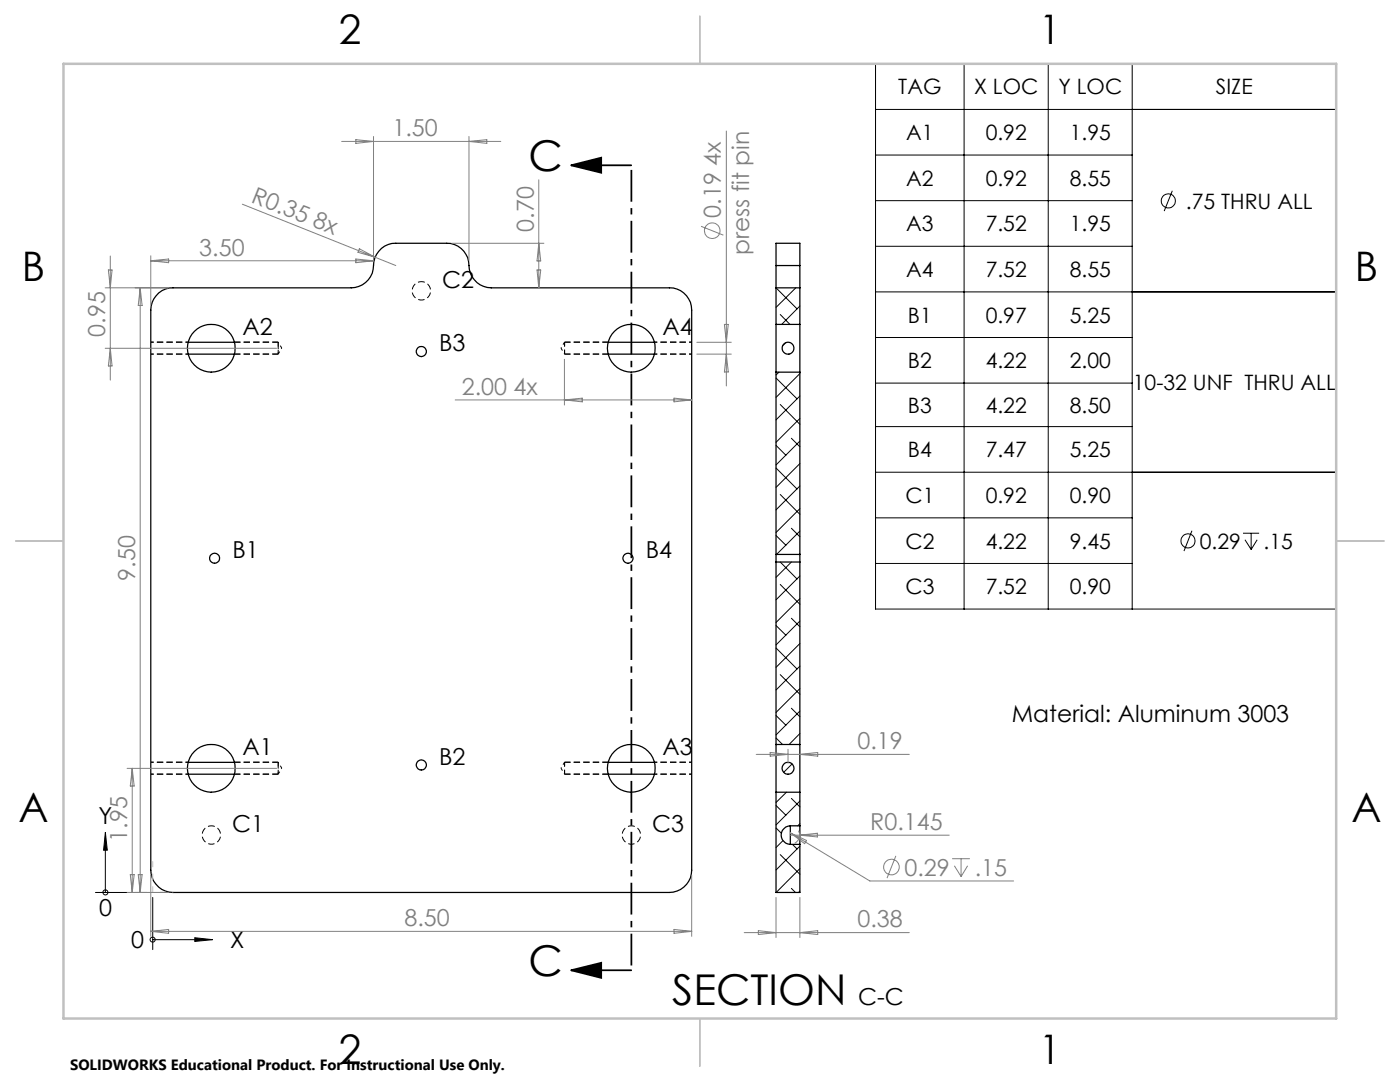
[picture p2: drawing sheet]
<svg xmlns="http://www.w3.org/2000/svg" width="279mm" height="216mm" viewBox="0 0 279 216" stroke-linecap="round" stroke-linejoin="round" font-family="sans-serif">
<path d="M84.1 56.2a1.84 1.84 0 0 1 1.7 2.6 1.84 1.84 0 0 1-3.1 .4 1.84 1.84 0 0 1 .9-3h.5M42.2 164.8a1.84 1.84 0 0 0-1.7 2.6 1.84 1.84 0 0 0 3.1 .4 1.84 1.84 0 0 0-1-3h-.4M126 164.8a1.84 1.84 0 0 1 1.7 2.6 1.84 1.84 0 0 1-3.1 .4 1.84 1.84 0 0 1 .9-3h.5" fill="none" stroke="#000" stroke-width=".2" stroke-dasharray="1.3 .6" stroke-dashoffset=".6" stroke-linecap="butt"/>
<path d="M55.5 70.7v-2.4M112.7 68.3v2.4M55.5 154.5v-2.4M55.5 152.9v-.8M112.7 152.1v2.4" fill="none" stroke="#000" stroke-width=".2" stroke-dasharray="1.3 .6" stroke-dashoffset=".4" stroke-linecap="butt"/>
<path d="M55.5 68.9v-.6" fill="none" stroke="#000" stroke-width=".2" stroke-dasharray="1.3 .6" stroke-linecap="butt"/>
<path d="M55.5 70.7v-1.8" fill="none" stroke="#000" stroke-width=".2" stroke-dasharray="1.3 .6" stroke-dashoffset=".9" stroke-linecap="butt"/>
<path d="M55.5 154.5v-1.6" fill="none" stroke="#000" stroke-width=".2" stroke-dasharray="1.3 .6" stroke-dashoffset=".8" stroke-linecap="butt"/>
<g fill="none" stroke="#000" stroke-width=".2" stroke-dasharray="1.3 .6" stroke-dashoffset=".7" stroke-linecap="butt">
<path d="M30.1 70.7h7.5M37.6 68.3h-7.5M55.5 70.7l.7-1.2M56.2 69.5l-.7-1.2M112 69.5l.7 1.2M112.7 68.3l-.7 1.2M130.6 70.7h7.5M138.1 68.3h-7.5M30.1 154.5h7.5M37.6 152.1h-7.5M55.5 154.5l.7-1.2M56.2 153.3l-.7-1.2"/>
<path d="M112 153.3l.7 1.2M112.7 152.1l-.7 1.2M130.6 154.5h7.5M138.1 152.1h-7.5"/>
</g>
<path d="M46.8 70.7h8.7M55.5 68.3h-8.7M112.7 70.7h8.7M121.4 68.3h-8.7M46.8 154.5h8.7M55.5 152.1h-8.7M112.7 154.5h8.7M121.4 152.1h-8.7" fill="none" stroke="#000" stroke-width=".2" stroke-dasharray="1.3 .6" stroke-dashoffset=".1" stroke-linecap="butt"/>
<g fill="none" stroke="#000" stroke-width=".25">
<path d="M31.7 58.5a4.3 4.3 0 0 1 2.8-1.1h35.6a4.7 4.7 0 0 0 4.5-5.2 4.4 4.4 0 0 1 4.4-3.7h10.1a4.4 4.4 0 0 1 4.5 4.5 4.5 4.5 0 0 0 4.4 4.4h35.6a4.4 4.4 0 0 1 4.4 4.5v111.7a4.5 4.5 0 0 1-4.4 4.5h-99.1a4.5 4.5 0 0 1-4.4-4.5v-111.7a4.5 4.5 0 0 1 1.6-3.4zM154.9 53v4.4M154.9 53v-4.5h4.7v4.5M154.9 57.4h4.7M154.9 57.4v7.3M154.9 53h4.7M159.6 53v4.4M159.6 57.4v7.3M37.6 68.3h9.2M37.6 70.7h9.2M121.4 68.3h9.2M121.4 70.7h9.2"/>
<path d="M154.9 64.7v9.6M154.9 74.3v36.3M154.9 74.3h4.7M154.9 64.7h4.7M159.6 64.7v9.6M159.6 74.3v36.3M154.9 110.6v1.5M154.9 112.1v36.5M154.9 110.6h4.7M154.9 112.1h4.7M159.6 110.6v1.5M159.6 112.1v36.5"/>
<path d="M37.6 154.5h9.2M37.6 152.1h9.2M121.4 154.5h9.2M121.4 152.1h9.2M154.9 148.6v9.5M154.9 158.1v20h4.7v-9.6M154.9 158.1h4.7M154.9 148.6h4.7M159.6 148.6v9.5M159.6 158.1v6.7M157.7 164.8v3.7M157.7 164.8a1.85 1.85 0 0 0-1.8 1.8 1.85 1.85 0 0 0 1.8 1.9"/>
<path d="M157.7 164.8h1.9M157.7 168.5h1.9M159.6 164.8v3.7"/>
<circle cx="42.2" cy="69.5" r="4.8"/>
<circle cx="84.1" cy="70.2" r="1"/>
<circle cx="126" cy="69.5" r="4.8"/>
<circle cx="157.3" cy="69.5" r="1.19"/>
<circle cx="42.8" cy="111.4" r="1.01"/>
<circle cx="125.3" cy="111.4" r="1"/>
<circle cx="42.2" cy="153.3" r="4.8"/>
<circle cx="84.1" cy="152.6" r="1"/>
<circle cx="126" cy="153.3" r="4.8"/>
<circle cx="157.3" cy="153.3" r="1.18"/>
</g>
<g fill="none" stroke="#000" stroke-width=".2">
<path d="M174.7 12.7h92v108.8h-92zM192.4 12.7v108.8M209.2 12.7v108.8M226 12.7v108.8M174.7 21.8h92M174.7 30.9h51.3M234 38.1l-1.7 4M154.9 57.4l4.2 4.2M158.8 57.4l-3.9 3.9M174.7 40h51.3M174.7 49.1h51.3M174.7 58.2h92"/>
<path d="M154.9 75.4l4.2 4.2M155.5 74.3l-.6 .5M155.7 62.8l2 1.9M156.8 68.4l-.7 .6M159.6 74.5l-4.7 4.8M159.6 79l-4.7 4.8M159.6 61.1l-3.6 3.6M174.7 67.3h51.3M174.7 76.4h51.3M154.9 93.4l4.2 4.2M154.9 88.9l1.9 1.9M155.7 98.7l3.9 3.9"/>
<path d="M155.7 80.7l3.9 4M157.9 87.5l1.7 1.6M159.6 83.5l-4.7 4.8M159.6 88l-4.7 4.8M159.6 92.5l-4.7 4.8M159.6 97l-4.7 4.7M174.7 85.1h51.3M174.7 94.2h92M154.9 106.9l1.9 1.9M155.7 116.6l3.9 4M155.7 112.1l3.4 3.4M157.9 112.1l-3 3.1"/>
<path d="M157.9 105.4l1.7 1.7M159.6 114.9l-4.7 4.8M159.6 119.5l-4.7 4.7M159.6 101.5l-4.7 4.8M159.6 106l-4.6 4.6M159.6 110.5l-.1 .1M174.7 103.3h51.3M174.7 112.4h51.3M237.9 105.9l-1.6 4.1M248.1 106.4h3.2M248.5 107.7l1.2 1.9M249.7 106.4v3.2"/>
<path d="M250.9 107.7l-1.2 1.9M154.9 129.3l4.2 4.2M154.9 124.8l1.9 2M155.7 134.6l3.9 3.9M157.9 123.4l1.7 1.7M159.6 123.9l-4.7 4.8M159.6 128.4l-4.7 4.8M159.6 132.9l-4.7 4.8M159.6 137.4l-4.7 4.8M154.9 147.2l1.3 1.4M154.9 142.8l1.9 1.9M157 158.1l-2.1 2"/>
<path d="M157.9 159.3l1.7 1.7M157.9 141.3l1.7 1.7M158.1 152.4l-1.7 1.7M159.6 159.8l-4.7 4.8M159.6 141.9l-4.7 4.7M159.6 146.4l-2.1 2.2M19 178.1h10.5M21 166.1l.4 3.6h-.7zM21 169.7v8.4M30.5 179.1v10.4M154.9 165.2l1 1.1M154.9 160.7l1.9 2"/>
<path d="M155.7 170.5l3.9 3.9M156.2 167.7l-1.3 1.4M157.9 177.3l.8 .8M158.2 168.5l.9 .9M159.6 164.4l-.4 .4M159.6 168.8l-4.7 4.8M159.6 173.3l-4.7 4.8M159.6 177.8l-.2 .3M30.5 187.5h8.4M38.9 187.1l3.5 .4-3.5 .4z"/>
<circle cx="233.2" cy="40.1" r="1.4"/>
<circle cx="237.1" cy="107.9" r="1.41"/>
<circle cx="21" cy="178.1" r=".5"/>
<circle cx="30.5" cy="187.5" r=".5"/>
</g>
<g fill="none" stroke="#808080" stroke-width=".2">
<path d="M68.2 28.2h31.7M71 27.9l3.5 .3-3.5 .4zM74.5 27.2v24.8M93.6 27.2v24.8M93.6 28.2l3.6-.3v.7zM107.5 35.9v21.5M145 26.1v50.9M21 57.4h12.5M21.6 53.9h.8l-.4 3.5zM22 51.1v24.7M28 57.4v120.7M28 57.4l.4 3.6h-.8z"/>
<path d="M30.1 51v9.9M30.1 52l3.6-.3v.7zM30.1 52h44.4M48.4 40.7l30.6 12.3M71 51.7l3.5 .3-3.5 .4zM71.7 49.6l3.2 1.7-3.5-1zM90.2 48.5h18.3M107.2 53.9h.7l-.4 3.5zM107.5 48.5l.4 3.6h-.7zM139.9 45.2l4.5 1.7M21 69.5h34.2M22 69.5l.4 3.5h-.8z"/>
<path d="M90.8 79.8h47.2M112.6 71.7v9.1M112.6 79.8l3.6-.4v.8zM134.5 79.4l3.5 .4-3.5 .4zM139.1 68.3h6.8M139.1 70.7h6.8M144.6 64.7h.7l-.3 3.6zM145 70.7l.3 3.5h-.7zM25.4 153.3h29.8M26.4 153.3v24.8M26.4 153.3l.4 3.5h-.8zM150.9 150.5h30.6"/>
<path d="M153.7 150.1l3.6 .4-3.6 .4zM157.3 149.5v2.8M159.6 150.5l3.6-.4v.8zM25.4 178.1h8.1M26 174.5h.8l-.4 3.6zM27.6 174.5h.8l-.4 3.6zM30.1 174.6v12.2M138 174.6v12.2M154.9 179.1v8M157.7 166.2l15.9 9.6h28.7M157.7 166.2l3.3 1.5-.4 .6zM157.7 166.7h31.7"/>
<path d="M159.3 165.8l.2 .1a1.78 1.78 0 0 1-.9 2.3M159.6 166.7l3.5-.4v.7zM159.6 179.1v8M178.8 170.8l-1.8 4.4M190 171.3h3.6M190.5 172.8l1.3 2.1M191.8 171.3v3.6M193.1 172.8l-1.3 2.1M30.1 185.8h107.9M30.1 185.8l3.6-.3v.7zM134.5 185.5l3.5 .3-3.5 .4zM148.5 186.1h33"/>
<path d="M151.3 185.7l3.6 .4-3.6 .4zM159.6 186.1l3.6-.4v.8z"/>
<circle cx="142.1" cy="46" r="1.56"/>
<circle cx="177.9" cy="173" r="1.56"/>
</g>
<path d="M114 33l6-1.5v3zM114 33h12M114 193.6l6-1.5v3zM114 193.6h12" fill="none" stroke="#000" stroke-width=".35"/>
<path d="M126 33v160.6" fill="none" stroke="#000" stroke-width=".35" stroke-dasharray="6.3 1.3 1.3 1.3" stroke-dashoffset="-.9" stroke-linecap="butt"/>
<path d="M30.5 171.9v6.1" fill="none" stroke="#c0c0c0" stroke-width=".2" stroke-dasharray="15.2 1.3 1.3 1.3" stroke-dashoffset="14" stroke-linecap="butt"/>
<path d="M34.6 178h-4.1" fill="none" stroke="#c0c0c0" stroke-width=".2" stroke-dasharray="15.2 1.3 1.3 1.3" stroke-dashoffset="15.1" stroke-linecap="butt"/>
<path d="M139.7 3.2v9.5M3.1 107.9h9.6M266.7 107.9h9.5M139.7 203.2v9.6" fill="none" stroke="#c0c0c0" stroke-width=".25"/>
<path d="M12.7 12.7h254v190.5h-254z" fill="none" stroke="#c0c0c0" stroke-width=".5"/>
<g fill="#000">
<path d="M114 33l6-1.5v3zM114 193.6l6-1.5v3z"/>
<path d="M38.9 187.1l3.5 .4-3.5 .4zM21 166.1l.4 3.6h-.7z"/>
</g>
<g font-size="8.5">
<text x="105.5" y="34.2">C</text>
<text x="105.5" y="194.8">C</text>
<text x="134.2" y="200.5">SECTION</text>
</g>
<g font-size="8.1">
<text x="67.6" y="8.9">2</text>
<text x="207.3" y="8.9">1</text>
<text x="4.4" y="56.2">B</text>
<text x="270.4" y="56.2">B</text>
<text x="3.7" y="164.1">A</text>
<text x="269.7" y="164.1">A</text>
<text x="67.6" y="212.4">2</text>
<text x="207.3" y="212.4">1</text>
</g>
<g font-size="4.7" fill="#808080">
<text x="78.3" y="27.2">1.50</text>
<text x="49.9" y="40.3" transform="rotate(22 49.9 40.3)">R0.35 8x</text>
<text x="106.5" y="46.2" transform="rotate(-90 106.5 46.2)">0.70</text>
<text x="143.9" y="43.5" transform="rotate(-90 143.9 43.5)">0.19 4x</text>
<text x="39.8" y="51">3.50</text>
<text x="149.5" y="50.9" transform="rotate(-90 149.5 50.9)">press fit pin</text>
<text x="21" y="67.2" transform="rotate(-90 21 67.2)">0.95</text>
<text x="92.2" y="78.8">2.00 4x</text>
<text x="27" y="115.9" transform="rotate(-90 27 115.9)">9.50</text>
<text x="171.1" y="149.5">0.19</text>
<text x="25.4" y="168" transform="rotate(-90 25.4 168)">1.95</text>
<text x="173.7" y="165.6">R0.145</text>
<text x="180.5" y="174.7">0.29</text>
<text x="194.5" y="174.7">.15</text>
<text x="80.7" y="184.8">8.50</text>
<text x="171.1" y="185.1">0.38</text>
</g>
<g font-size="4.7">
<text x="88.2" y="57.4">C2</text>
<text x="48.4" y="66.8">A2</text>
<text x="87.6" y="70.1">B3</text>
<text x="132.2" y="66.8">A4</text>
<text x="46.4" y="111.3">B1</text>
<text x="128.9" y="111.3">B4</text>
<text x="201.9" y="144.1">Material: Aluminum 3003</text>
<text x="48.4" y="150.6">A1</text>
<text x="87.6" y="152.6">B2</text>
<text x="132.2" y="150.6">A3</text>
<text x="19.7" y="164.3">Y</text>
<text x="46.3" y="166">C1</text>
<text x="130.1" y="166">C3</text>
<text x="19.8" y="182.8">0</text>
<text x="26.2" y="189.2">0</text>
<text x="46" y="189.2">X</text>
<text x="171.3" y="200.5">C-C</text>
</g>
<g font-size="4.2">
<text x="179.3" y="18.8">TAG</text>
<text x="194.4" y="18.8">X LOC</text>
<text x="211.2" y="18.8">Y LOC</text>
<text x="242.7" y="18.8">SIZE</text>
<text x="180.9" y="28">A1</text>
<text x="196.7" y="28">0.92</text>
<text x="213.5" y="28">1.95</text>
<text x="180.9" y="37.1">A2</text>
<text x="196.7" y="37.1">0.92</text>
<text x="213.5" y="37.1">8.55</text>
<text x="236.7" y="41.7">.75 THRU ALL</text>
<text x="180.9" y="46.2">A3</text>
<text x="196.7" y="46.2">7.52</text>
<text x="213.5" y="46.2">1.95</text>
<text x="180.9" y="55.3">A4</text>
<text x="196.7" y="55.3">7.52</text>
<text x="213.5" y="55.3">8.55</text>
<text x="181.2" y="64.4">B1</text>
<text x="196.7" y="64.4">0.97</text>
<text x="213.5" y="64.4">5.25</text>
<text x="181.2" y="73.5">B2</text>
<text x="196.7" y="73.5">4.22</text>
<text x="213.5" y="73.5">2.00</text>
<text x="226.1" y="77.8">10-32 UNF THRU ALL</text>
<text x="181.2" y="82.4">B3</text>
<text x="196.7" y="82.4">4.22</text>
<text x="213.5" y="82.4">8.50</text>
<text x="181.2" y="91.2">B4</text>
<text x="196.7" y="91.2">7.47</text>
<text x="213.5" y="91.2">5.25</text>
<text x="180.7" y="100.4">C1</text>
<text x="196.7" y="100.4">0.92</text>
<text x="213.5" y="100.4">0.90</text>
<text x="180.7" y="109.4">C2</text>
<text x="196.7" y="109.4">4.22</text>
<text x="213.5" y="109.4">9.45</text>
<text x="239.4" y="109.5">0.29</text>
<text x="252.2" y="109.5">.15</text>
<text x="180.7" y="118.6">C3</text>
<text x="196.7" y="118.6">7.52</text>
<text x="213.5" y="118.6">0.90</text>
</g>
<text font-size="3" x="14" y="213.5">SOLIDWORKS Educational Product. For Instructional Use Only.</text>
</svg>
